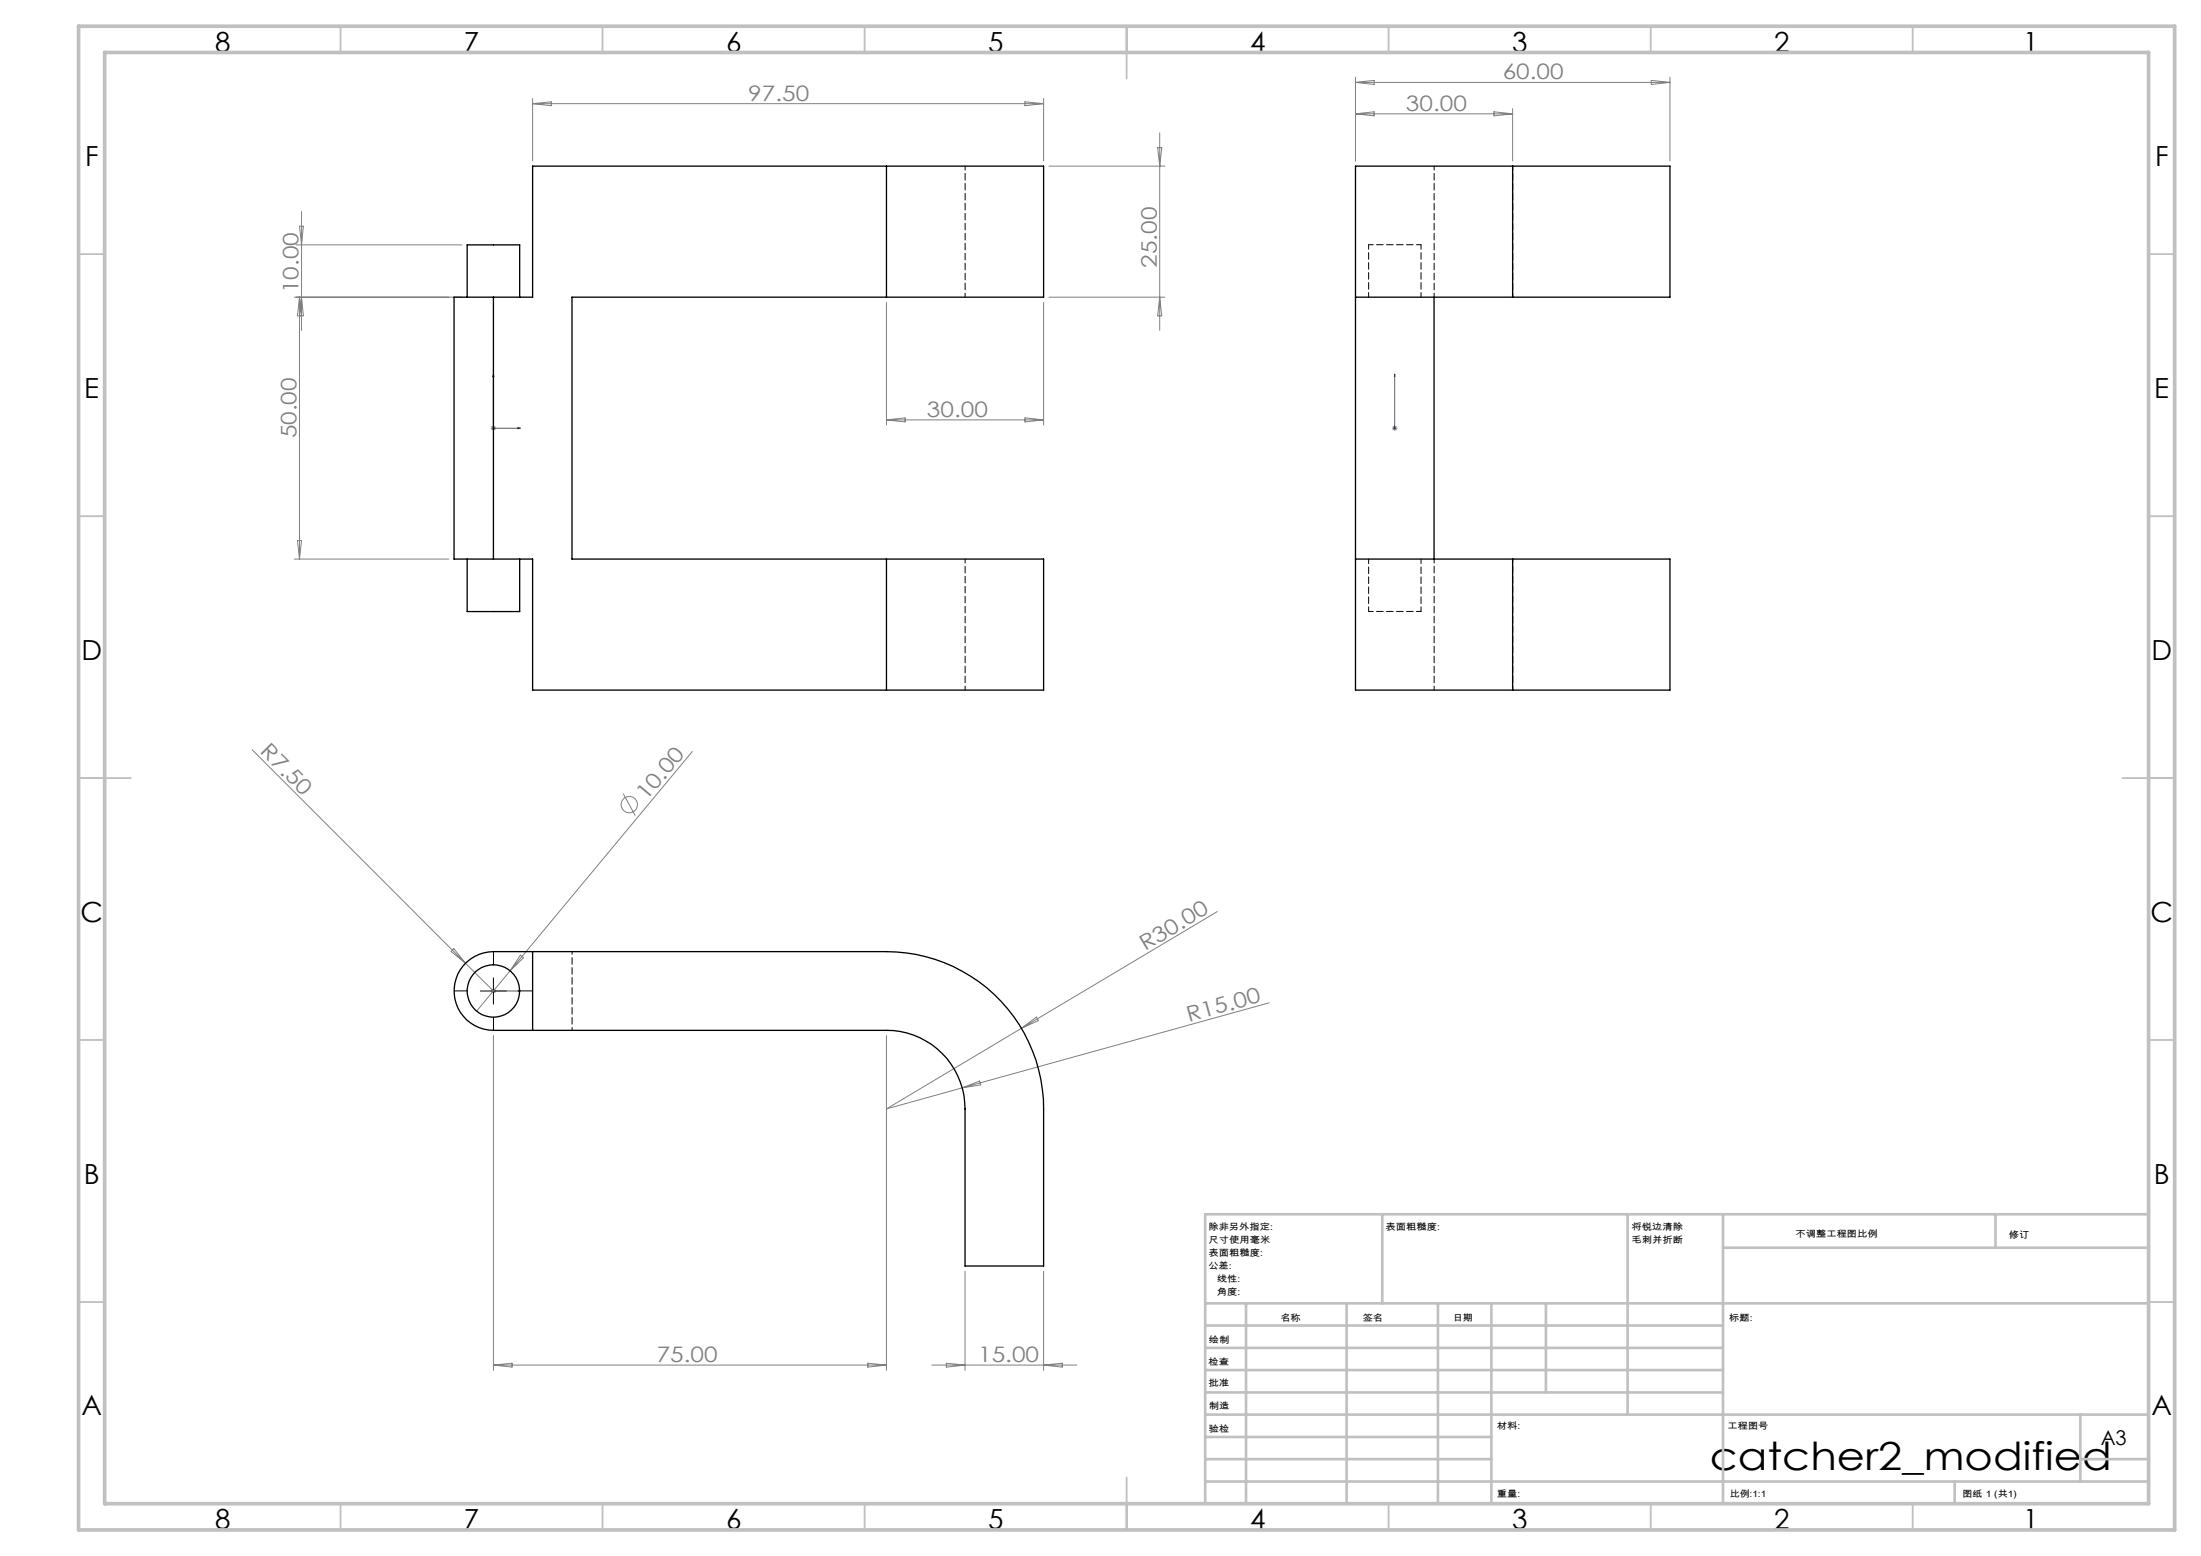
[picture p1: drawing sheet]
<svg xmlns="http://www.w3.org/2000/svg" width="420mm" height="297mm" viewBox="0 0 420 297" stroke-linecap="round" stroke-linejoin="round" font-family="sans-serif">
<g fill="none" stroke="#808080" stroke-width=".19">
<path d="M101.6 18.8v11.9M101.6 19.8h97.5M101.6 19.8l3.6-.4v.8zM195.6 19.4l3.5 .4-3.5 .4zM199.1 18.8v11.9M258.7 14.7v16M258.7 15.7l3.5-.4v.8zM258.7 15.7h60M315.1 15.3l3.6 .4-3.6 .4zM318.7 14.7v16M200.2 31.7h22.1M220.9 28.2h.8l-.4 3.5z"/>
<path d="M221.3 25.4v37.7M258.7 21.7h29.9M258.7 21.7l3.5-.4v.8zM285.1 21.3l3.5 .4-3.5 .4zM288.6 20.7v10M56.2 56.7h32M56.5 46.7h31.7M57.2 56.7l-.4 3.6h1.1l-.4-3.6-.3 3.6M57.2 43.2h.7l-.4 3.5zM57.2 56.7v50M57.2 56.7l.3 3.6M57.5 40.4v22.7"/>
<path d="M169.2 57.7v23.4M199.1 57.7v23.4M200.2 56.7h22.1M221.3 56.7l.4 3.6h-.8zM195.6 79.8l3.5 .3-3.5 .4zM93.7 81.7h1M93.8 81.4l.7 .7M94.2 81.2v1M94.5 81.4l-.7 .7M169.2 80.1h29.9M169.2 80.1l3.5-.3v.7zM265.6 81.7h1.1"/>
<path d="M265.8 81.4l.7 .7M266.1 81.2v1M266.5 81.4l-.7 .7M56.2 106.7h29.5M56.8 103.2h.7l-.3 3.5zM48.1 143.1l40.7 40.8M118.9 151.5l2.3 4.2M132.1 143.4l-41.2 49.6M232.3 174l-63.1 37.7 14.4-4.1M86.1 181.6l.5-.5 2.2 2.8zM88.8 183.9l5.7 5.6M93.7 189.2h1"/>
<path d="M94.2 188.7v.9M94.2 197.7v63.9M94.5 188.8l-.7 .7M99.3 182.3l.6 .5-2.6 2.5zM169.2 197.7v63.9M194.9 196.3l2.9-2.2 .4 .7zM242.2 191.4l-58.6 16.2M183.6 207.6l3.3-1.3 .2 .8zM184.2 242.6v19M199.1 242.6v19M94.2 260.6h75M94.2 260.6l3.5-.4v.7z"/>
<path d="M165.6 260.2l3.6 .4-3.6 .3zM177.8 260.6h27.7M180.6 260.2l3.6 .4-3.6 .3zM199.1 260.6l3.6-.4v.7z"/>
<circle cx="120.1" cy="153.6" r="1.55"/>
</g>
<path d="M94.2 71.4v10.3h5.1M94.2 71.4l.1 .5h-.3zM266.1 71.4v.5v-.5M266.1 71.4v10.3M98.8 81.6l.5 .1-.5 .1zM266.1 81.6v.2zM266.1 81.7h.1M94 189.2h.3zM94.2 189.2h.1M94.2 189.2h5.1M99.3 189.2h-.5h.5" fill="none" stroke="#00f" stroke-width=".19"/>
<path d="M89.2 189.1h-2.5M94.2 184.1v-2.5M94.2 194.1v2.5M99.2 189.1h2.5" fill="none" stroke="#000" stroke-width=".19" stroke-dasharray="30.5 1.3 1.3 1.3"/>
<path d="M91.7 189.2h5M94.2 186.7v5" fill="none" stroke="#000" stroke-width=".19"/>
<g fill="none" stroke="#c0c0c0" stroke-width=".35">
<path d="M65 5v5M115 5v5M165 5v5M215 5v10M265 5v5M315 5v5M365 5v5M15 48.5h5M410 48.5h5M15 98.5h5M410 98.5h5M15 148.5h10"/>
<path d="M405 148.5h10M15 198.5h5M410 198.5h5M15 248.5h5M410 248.5h5M65 287v5M115 287v5M165 287v5M215 282v10M265 287v5M315 287v5M365 287v5"/>
</g>
<g fill="none" stroke="#c0c0c0" stroke-width=".5">
<path d="M263.8 231.8v17M310.6 231.8v38.2M328.8 231.8v55.2M328.8 238.2h81.2M380.8 231.8v6.4M410 231.8h-180v55.2M230 248.8h180M230 257.3h98.8M230 253h98.8M237.8 248.8v38.2M257 248.8v38.2M274.4 248.8v38.2"/>
<path d="M284.6 248.8v38.2M295 248.8v17M230 265.8h98.8M230 261.5h98.8M230 278.5h54.6M230 274.3h54.6M230 270h180M397 278.5h13M397 270v12.8M230 282.8h180M373 282.8v4.2"/>
</g>
<path d="M15 5h400v287h-400zM20 10h390v277h-390z" fill="none" stroke="#c0c0c0" stroke-width=".7"/>
<g fill="#00f">
<path d="M98.8 81.6l.5 .1-.5 .1zM94.2 71.4l.1 .5h-.3z"/>
<path d="M266.1 81.6v.2zM266.1 71.4v.5z"/>
<path d="M98.8 189.2h.5zM94 189.2h.3z"/>
</g>
<g fill="none" stroke="#000" stroke-width=".25">
<path d="M169.2 31.7h29.9v25h-29.9M169.2 31.7h-67.6v25h-7.4M169.2 31.7v25M288.6 31.7h-29.9v100h29.9M288.6 31.7h30.1v25h-30.1M288.6 31.7v25M89.1 56.7v-10h10.1v10M94.2 56.7h-7.6v50h7.6M94.2 56.7v50M169.2 56.7h-60.1v50h60.1M258.7 56.7h29.9M273.6 56.7v50"/>
<path d="M89.1 106.7v10h10.1v-10M94.2 106.7h7.4v25h67.6M169.2 106.7h29.9v25h-29.9M169.2 106.7v25M258.7 106.7h29.9M288.6 106.7h30.1v25h-30.1M288.6 106.7v25M89 183.7a7.6 7.6 0 0 1 5.2-2.1h75a30 30 0 0 1 29.9 30.1v29.9h-15v-29.9a15 15 0 0 0-14.9-15h-75a7.5 7.5 0 0 1-7-4.8 7.5 7.5 0 0 1 1.8-8.2zM101.6 181.6v15.1"/>
<circle cx="94.2" cy="189.2" r="5"/>
</g>
<path d="M94.2 56.7v50M261.2 46.7h10M261.2 46.7v10M271.2 56.7v-10M261.2 116.7h10M261.2 106.7v10M271.2 116.7v-10" fill="none" stroke="#000" stroke-width=".19" stroke-dasharray="1.3 .6" stroke-dashoffset=".4"/>
<path d="M169.2 31.7v25M184.2 31.7v25M273.7 31.7v25M288.7 31.7v25M169.2 106.7v25M184.2 106.7v25M273.7 106.7v25M288.7 106.7v25" fill="none" stroke="#000" stroke-width=".19" stroke-dasharray="1.3 .6" stroke-dashoffset=".5"/>
<path d="M109.2 181.6v15" fill="none" stroke="#000" stroke-width=".19" stroke-dasharray="1.3 .6" stroke-dashoffset=".8"/>
<text font-size="7.4" x="326.3" y="280.5">catcher2_modified</text>
<g font-size="5.3">
<text x="41" y="9.9">8</text>
<text x="88.5" y="9.9">7</text>
<text x="138.5" y="9.9">6</text>
<text x="188.5" y="9.9">5</text>
<text x="238.5" y="9.9">4</text>
<text x="288.5" y="9.9">3</text>
<text x="338.5" y="9.9">2</text>
<text x="386" y="9.9">1</text>
<text x="16.2" y="31.6">F</text>
<text x="411.2" y="31.6">F</text>
<text x="16.1" y="75.9">E</text>
<text x="411.1" y="75.9">E</text>
<text x="15.5" y="125.9">D</text>
<text x="410.5" y="125.9">D</text>
<text x="15.4" y="175.9">C</text>
<text x="410.4" y="175.9">C</text>
<text x="16" y="225.9">B</text>
<text x="411" y="225.9">B</text>
<text x="15.5" y="270.1">A</text>
<text x="410.5" y="270.1">A</text>
<text x="41" y="291.9">8</text>
<text x="88.5" y="291.9">7</text>
<text x="138.5" y="291.9">6</text>
<text x="188.5" y="291.9">5</text>
<text x="238.5" y="291.9">4</text>
<text x="288.5" y="291.9">3</text>
<text x="338.5" y="291.9">2</text>
<text x="386" y="291.9">1</text>
</g>
<g font-size="4.1" fill="#808080">
<text x="286.8" y="15.1">60.00</text>
<text x="142.8" y="19.2">97.50</text>
<text x="268.3" y="21.1">30.00</text>
<text x="220.7" y="51.1" transform="rotate(-90 220.7 51.1)">25.00</text>
<text x="57" y="56" transform="rotate(-90 57 56)">10.00</text>
<text x="56.6" y="83.7" transform="rotate(-90 56.6 83.7)">50.00</text>
<text x="176.9" y="79.5">30.00</text>
<text x="49.5" y="143.6" transform="rotate(45 49.5 143.6)">R7.50</text>
<text x="123.4" y="153" transform="rotate(-50 123.4 153)">10.00</text>
<text x="218.5" y="181.6" transform="rotate(-31 218.5 181.6)">R30.00</text>
<text x="226.9" y="195.1" transform="rotate(-15 226.9 195.1)">R15.00</text>
<text x="125.3" y="260">75.00</text>
<text x="186.7" y="260">15.00</text>
</g>
<text font-size="3.9" x="400.9" y="275.8">A3</text>
<g font-size="1.7">
<text x="230.6" y="234.8">除非另外指定:</text>
<text x="230.6" y="237.3">尺寸使用毫米</text>
<text x="230.6" y="239.8">表面粗糙度:</text>
<text x="264.4" y="234.8">表面粗糙度:</text>
<text x="311.3" y="234.7">将锐边清除</text>
<text x="311.3" y="237.2">毛刺并折断</text>
<text x="342.6" y="236.2">不调整工程图比例</text>
<text x="383.3" y="236.4">修订</text>
<text x="230.6" y="242.3">公差:</text>
<text x="232.2" y="244.8">线性:</text>
<text x="232.2" y="247.3">角度:</text>
<text x="230.7" y="256.3">绘制</text>
<text x="244.3" y="252.2">名称</text>
<text x="260" y="252.1">签名</text>
<text x="277.2" y="252.1">日期</text>
<text x="330" y="252.1">标题:</text>
<text x="230.6" y="260.5">检查</text>
<text x="230.6" y="264.5">批准</text>
<text x="230.7" y="269">制造</text>
<text x="230.7" y="273.3">验检</text>
<text x="285.6" y="272.7">材料:</text>
<text x="329.6" y="272.7">工程图号</text>
<text x="285.6" y="285.7">重量:</text>
<text x="330.1" y="285.8">比例:1:1</text>
<text x="374.5" y="285.8">图纸 1 (共1)</text>
</g>
</svg>
